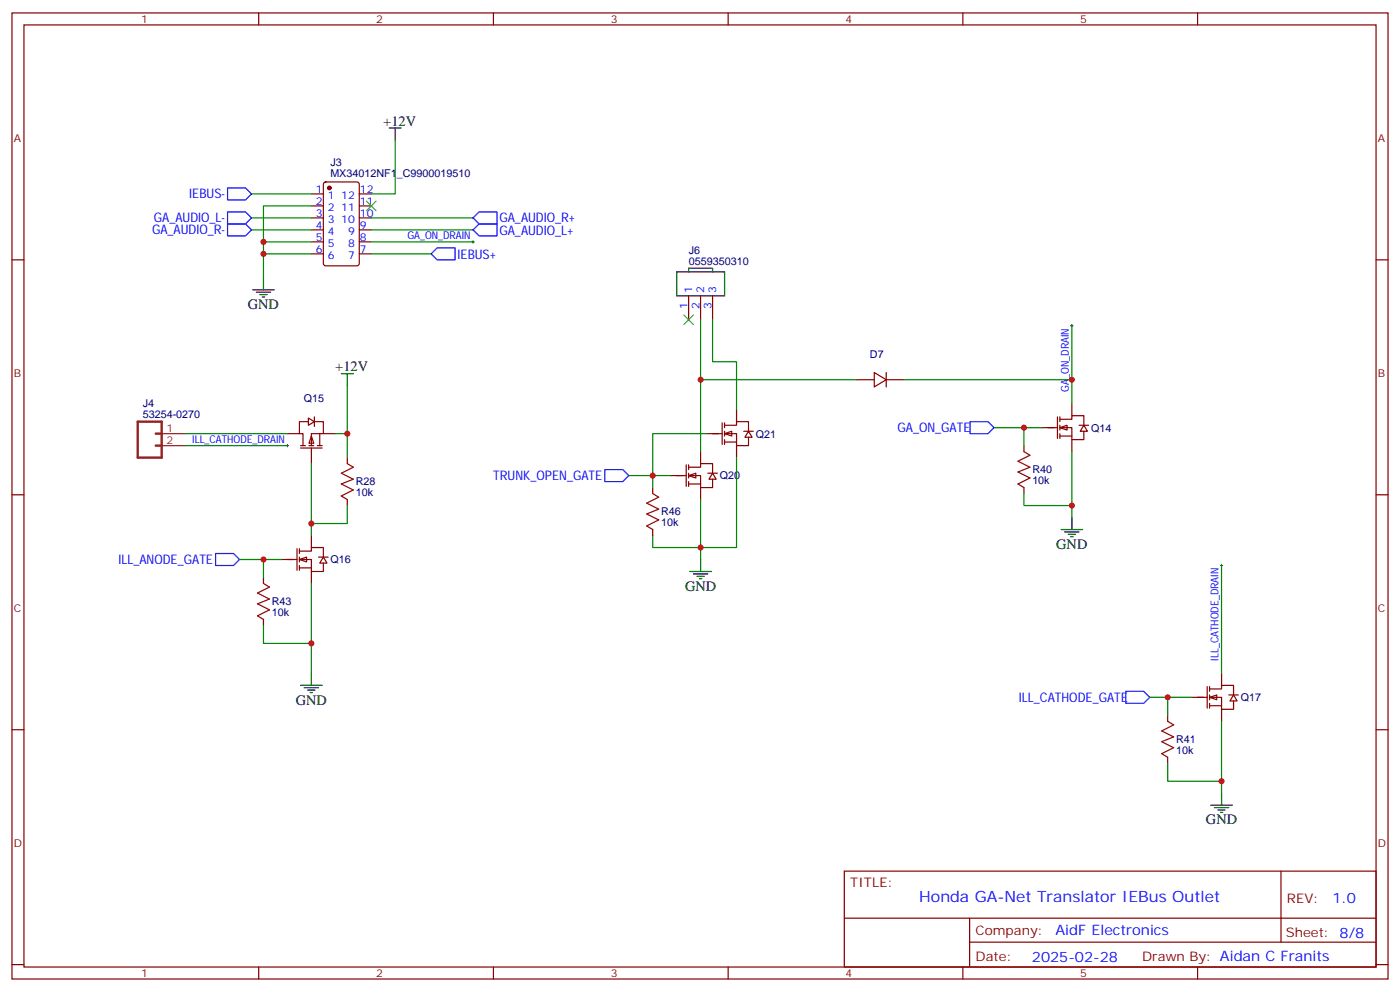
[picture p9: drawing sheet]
<svg xmlns="http://www.w3.org/2000/svg" width="412mm" height="292mm" viewBox="0 0 412 292" stroke-linecap="round" stroke-linejoin="round" font-family="sans-serif">
<g fill="none" stroke="#870000" stroke-width=".35">
<path d="M3.5 3.8h405.4v284.3h-405.4zM7.1 7.3h398.2v277.3h-398.2zM76.2 3.8v3.5M145.3 3.8v3.5M214.5 3.8v3.5M283.6 3.8v3.5M352.8 3.8v3.5M91.7 57.1h3.5M95.5 53.8l.5-.2h9.1l.7 .4v23.5l-.4 .7h-9.4l-.7-.4-.1-23.5zM105.8 57.1h3.6M3.5 76.5h3.6M91.7 60.6h3.5"/>
<path d="M91.7 64.1h3.5M91.7 67.7h3.5M91.7 71.2h3.5M91.7 74.7h3.5M105.8 60.6h3.6M105.8 64.1h3.6M105.8 67.7h3.6M105.8 71.2h3.6M105.8 74.7h3.6M405.3 76.5h3.6M3.5 145.6h3.6M405.3 145.6h3.6"/>
<path d="M3.5 214.8h3.6M405.3 214.8h3.6M248.7 256.4h156.6v28.2h-156.6zM377.3 256.4v20.9M248.7 270.2h156.5M285.6 277.3h119.6M285.6 270.2v14.2M3.5 283.9h3.6M76.2 284.6v3.5M145.3 284.6v3.5M214.5 284.6v3.5M283.6 284.6v3.5"/>
<path d="M352.8 284.6v3.5M405.3 283.9h3.6"/>
</g>
<circle cx="97" cy="55.3" r=".53" fill="#870000" stroke="#870000" stroke-width=".35"/>
<path d="M67 55.3h5.3l1.8 1.8-1.8 1.7h-5.3zM127 74.7l1.8-1.7h5.3v3.5h-5.3z" fill="none" stroke="#00f" stroke-width=".35"/>
<path d="M74.1 57.1h17.6M116.4 41.2v15.9h-7M74.1 64.1h17.6M74.1 67.7h17.6M77.6 74.7h14.1M77.6 71.2h14.1M91.7 60.6h-14.1v21.2M109.4 74.7h17.6M109.4 71.2h29.9M109.4 64.1h29.9M109.4 67.7h29.9" fill="none" stroke="#008700" stroke-width=".35"/>
<path d="M114.7 37.7h3.5M116.4 37.7v3.5M74.4 85.3h6.4M75.5 86h4.2M76.6 86.7h2.1M77.3 87.4h.7M77.6 81.8v3.5" fill="none" stroke="#000" stroke-width=".35"/>
<path d="M107.9 59.2l2.9 2.8M110.8 59.2l-2.9 2.8" fill="none" stroke="#3c3" stroke-width=".35"/>
<path d="M139 71.2h.7M139.3 70.8v.7" fill="none" stroke="#000" stroke-width=".29"/>
<g fill="#fff" stroke="#870000" stroke-width=".35">
<path d="M312.2 125.9l2.1-.7v1.4z"/>
<path d="M319.3 125.2l1 1.7h-2.1z"/>
</g>
<g fill="none" stroke="#870000" stroke-width=".35">
<path d="M315.7 118.8v3.5M84.7 127.6h3.5M88.5 131.9h6.4M88.5 131.2h1.5M91 124.1h-2.8v3.5h1.1v3.6M91 131.2h1.4M91.7 128.3l.7 2.2h-1.4zM91.7 131.9v4.6M92.8 124.1h2.4v3.5h-3.5v3.6M93.5 131.2h1.4M94.2 127.6v3.6M95.2 127.6h3.6"/>
<path d="M306.9 125.9h4.6M311.5 122.7v6.3M312.2 123.4h3.5v-1.1h3.6v2.9M312.2 125.9h3.5v3.5h3.6v-2.5M312.2 128.3h3.5M312.2 122.7v1.4M312.2 125.2v1.4M312.2 127.6v1.4M315.7 129.4v3.5M317.9 125.2h2.8"/>
</g>
<path d="M312.6 155.9h6.3M313.6 156.6h4.3M314.7 157.3h2.1M315.4 158h.7M315.7 152.3v3.6" fill="none" stroke="#000" stroke-width=".35"/>
<path d="M315.7 95.9v22.9M292.8 125.9h14.1M315.7 132.9v19.4" fill="none" stroke="#008700" stroke-width=".35"/>
<path d="M315.4 95.9h.7M315.7 95.5v.7" fill="none" stroke="#000" stroke-width=".29"/>
<path d="M285.8 124.1h5.2l1.8 1.8-1.8 1.7h-5.2z" fill="none" stroke="#00f" stroke-width=".35"/>
<path d="M40.6 124.1h7v10.6h-7zM45.9 131.2h1.7M45.9 127.6h1.7" fill="none" stroke="#8c2424" stroke-width=".71"/>
<path d="M47.6 127.6h7.1M47.6 131.2h7.1" fill="none" stroke="#8c2424" stroke-width=".35"/>
<path d="M90.8 123l1.8 1.1-1.8 1.1z" fill="#fff" stroke="#870000" stroke-width=".35"/>
<path d="M92.6 122.7v2.8" fill="none" stroke="#870000" stroke-width=".35"/>
<path d="M102.3 113.5v14.1h-3.5M54.7 127.6h30" fill="none" stroke="#008700" stroke-width=".35"/>
<path d="M100.5 110h3.6M102.3 110v3.5" fill="none" stroke="#000" stroke-width=".35"/>
<g fill="#fff" stroke="#870000" stroke-width=".35">
<path d="M88.2 164.7l2.1-.7v1.4z"/>
<path d="M95.2 164l1.1 1.7h-2.1z"/>
</g>
<g fill="none" stroke="#870000" stroke-width=".35">
<path d="M102.3 134.7v1.8M91.7 157.6v3.5M102.3 147v1.8M82.9 164.7h4.6M87.5 161.5v6.4M88.2 162.2h3.5v-1.1h3.5v2.9M88.2 164.7h3.5v3.5h3.5v-2.5M88.2 167.1h3.5M88.2 161.5v1.4M88.2 164v1.4M88.2 166.4v1.5M91.7 168.2v3.5"/>
<path d="M93.8 164h2.9"/>
</g>
<path d="M54.7 131.2h30M91.7 136.5v21.1M102.3 148.8v5.3h-10.6M70.6 164.7h12.3M91.7 171.7v26.5" fill="none" stroke="#008700" stroke-width=".35"/>
<path d="M102.3 136.5l1.8 1-3.6 1.8 3.6 1.7-3.6 1.5 3.6 1.7-3.6 1.8 1.8 1" fill="none" stroke="#a10000" stroke-width=".35"/>
<path d="M91.7 198.2v3.5M88.5 201.7h6.4M89.6 202.4h4.2M90.7 203.1h2.1M91.4 203.8h.7" fill="none" stroke="#000" stroke-width=".35"/>
<path d="M63.5 162.9h5.3l1.8 1.8-1.8 1.7h-5.3z" fill="none" stroke="#00f" stroke-width=".35"/>
<path d="M84.3 131.2h.7M84.7 130.8v.7" fill="none" stroke="#000" stroke-width=".29"/>
<g fill="#fff" stroke="#870000" stroke-width=".35">
<path d="M356.3 205.2l2.1-.7v1.5z"/>
<path d="M363.4 204.5l1 1.8h-2.1z"/>
</g>
<g fill="none" stroke="#870000" stroke-width=".35">
<path d="M301.6 131.2v1.7M301.6 143.5v1.8M77.6 170v1.7M77.6 182.3v1.8M359.8 198.2v3.5M344 210.5v1.8M351 205.2h4.6M355.6 202.1v6.3M356.3 202.8h3.5v-1.1h3.6v2.8M356.3 205.2h3.5v3.6h3.6v-2.5M356.3 207.7h3.5M356.3 202.1v1.4"/>
<path d="M356.3 204.5v1.5M356.3 207v1.4M359.8 208.8v3.5M361.9 204.5h2.9M344 222.9v1.7"/>
</g>
<path d="M102.3 127.6v7.1M301.6 125.9v5.3M301.6 145.3v3.5h14.1M77.6 164.7v5.3M359.8 166.4v31.8M77.6 184.1v5.3h14.1M338.7 205.2h12.3M344 205.2v5.3M359.8 212.3v21.2M344 224.6v5.3h15.8" fill="none" stroke="#008700" stroke-width=".35"/>
<path d="M356.7 237h6.3M357.7 237.7h4.2M358.8 238.4h2.1M359.5 239.1h.7M359.8 233.5v3.5" fill="none" stroke="#000" stroke-width=".35"/>
<path d="M359.5 166.4h.7M359.8 166.1v.7" fill="none" stroke="#000" stroke-width=".29"/>
<path d="M331.6 203.5h5.3l1.8 1.7-1.8 1.8h-5.3z" fill="none" stroke="#00f" stroke-width=".35"/>
<path d="M301.6 132.9l1.8 1.1-3.5 1.7 3.5 1.8-3.5 1.4 3.5 1.8-3.5 1.8 1.7 1M77.6 171.7l1.8 1.1-3.6 1.8 3.6 1.7-3.6 1.4 3.6 1.8-3.6 1.8 1.8 1M344 212.3l1.7 1.1-3.5 1.7 3.5 1.8-3.5 1.4 3.5 1.8-3.5 1.7 1.8 1.1" fill="none" stroke="#a10000" stroke-width=".35"/>
<g fill="#fff" stroke="#870000" stroke-width=".35">
<path d="M202.8 140l2.2-.7v1.4z"/>
<path d="M209.9 139.3l1.1 1.7h-2.2z"/>
</g>
<g fill="none" stroke="#870000" stroke-width=".35">
<path d="M202.8 87.1v7M206.4 87.1v7M209.9 87.1v7M252.2 111.8h5.3M257.5 109.6l3.6 2.2-3.6 2.1zM261.1 111.8h5.2M261.1 109.6v4.3M197.6 140h4.5M202.1 136.8v6.4M202.8 137.5h3.6v-1h3.5v2.8M202.8 140h3.6v3.5h3.5v-2.5M202.8 136.8v1.4"/>
<path d="M202.8 139.3v1.4M206.4 132.9v3.6M208.5 139.3h2.8M192.3 143.5v1.8M192.3 155.9v1.7M202.8 142.5h3.6M202.8 141.7v1.5M206.4 143.5v3.5"/>
</g>
<path d="M178.2 138.2h5.2l1.8 1.8-1.8 1.7h-5.2z" fill="none" stroke="#00f" stroke-width=".35"/>
<path d="M206.4 94.1v38.8M206.4 111.8h45.8M266.3 111.8h49.4M185.2 140h12.4M192.3 140v3.5M192.3 157.6v3.5h14.1M206.4 147v17.7" fill="none" stroke="#008700" stroke-width=".35"/>
<path d="M192.3 145.3l1.7 1-3.5 1.8 3.5 1.8-3.5 1.4 3.5 1.7-3.5 1.8 1.8 1.1" fill="none" stroke="#a10000" stroke-width=".35"/>
<path d="M199.3 80h14.1v7.1h-14.1zM202.8 80v-1h7.1v1M203.2 168.2h6.3M204.3 168.9h4.2M205.3 169.6h2.1M206 170.3h.7M206.4 164.7v3.5" fill="none" stroke="#000" stroke-width=".35"/>
<g fill="#fff" stroke="#870000" stroke-width=".35">
<path d="M213.4 127.6l2.1-.7v1.4z"/>
<path d="M220.5 126.9l1 1.8h-2.1z"/>
</g>
<path d="M208.1 127.6h4.6M212.7 124.5v6.3M213.4 125.2h3.6v-1.1h3.5v2.8M213.4 127.6h3.6v3.6h3.5v-2.5M213.4 130.1h3.6M213.4 124.5v1.4M213.4 126.9v1.4M213.4 129.4v1.4M217 120.6v3.5M217 131.2v3.5M219.1 126.9h2.8" fill="none" stroke="#870000" stroke-width=".35"/>
<path d="M209.9 94.1v12.4h7.1v14.1M208.1 127.6h-15.8v12.4M217 134.7v26.4h-10.6" fill="none" stroke="#008700" stroke-width=".35"/>
<path d="M201.4 92.7l2.9 2.8M204.3 92.7l-2.9 2.8" fill="none" stroke="#3c3" stroke-width=".35"/>
<path d="M67 62.4h5.3l1.8 1.7-1.8 1.8h-5.3zM67 65.9h5.3l1.8 1.8-1.8 1.7h-5.3zM139.3 64.1l1.8-1.7h5.3v3.5h-5.3zM141.1 65.9h5.3v3.5h-5.3l-1.8-1.7z" fill="none" stroke="#00f" stroke-width=".35"/>
<g fill="#c00">
<circle cx="77.6" cy="74.7" r=".88"/>
<circle cx="77.6" cy="71.2" r=".88"/>
<circle cx="91.7" cy="154.1" r=".88"/>
<circle cx="315.7" cy="148.8" r=".88"/>
<circle cx="301.6" cy="125.9" r=".88"/>
<circle cx="344" cy="205.2" r=".88"/>
<circle cx="359.8" cy="229.9" r=".88"/>
<circle cx="91.7" cy="189.4" r=".88"/>
<circle cx="77.6" cy="164.7" r=".88"/>
<circle cx="102.3" cy="127.6" r=".88"/>
<circle cx="192.3" cy="140" r=".88"/>
<circle cx="206.4" cy="161.1" r=".88"/>
<circle cx="315.7" cy="111.8" r=".88"/>
<circle cx="206.4" cy="111.8" r=".88"/>
</g>
<text font-size="4.6" fill="#00f" x="270.8" y="265.4">Honda GA-Net Translator IEBus Outlet</text>
<g font-size="4.2">
<text x="112.9" y="37">+12V</text>
<text x="73" y="90.9">GND</text>
<text x="98.8" y="109.3">+12V</text>
<text x="311.1" y="161.5">GND</text>
<text x="201.8" y="173.8">GND</text>
<text x="87.1" y="207.4">GND</text>
<text x="355.2" y="242.6">GND</text>
</g>
<g font-size="4.2" fill="#00f">
<text x="392.5" y="265.7">1.0</text>
<text x="310.9" y="275.2">AidF Electronics</text>
<text x="304" y="283">2025-02-28</text>
</g>
<g font-size="3.9" fill="#00f">
<text x="55.7" y="58.4">IEBUS-</text>
<text x="45.3" y="65.4">GA_AUDIO_L-</text>
<text x="147.1" y="65.4">GA_AUDIO_R+</text>
<text x="44.8" y="69">GA_AUDIO_R-</text>
<text x="147.1" y="69">GA_AUDIO_L+</text>
<text x="134.8" y="76.1">IEBUS+</text>
<text x="264.4" y="127.3">GA_ON_GATE</text>
<text x="145.3" y="141.3">TRUNK_OPEN_GATE</text>
<text x="34.9" y="166">ILL_ANODE_GATE</text>
<text x="300.2" y="206.6">ILL_CATHODE_GATE</text>
</g>
<g font-size="3.9" fill="#800">
<text x="250.5" y="261">TITLE:</text>
<text x="379.1" y="265.7">REV:</text>
<text x="287.4" y="275.2">Company:</text>
<text x="378.7" y="275.8">Sheet: 8/8</text>
<text x="287.4" y="282.9">Date:</text>
<text x="336.4" y="282.9">Drawn By: Aidan C Franits</text>
</g>
<g font-size="3.2" fill="#800">
<text x="41.6" y="6.8">1</text>
<text x="110.8" y="6.8">2</text>
<text x="179.9" y="6.8">3</text>
<text x="249.1" y="6.8">4</text>
<text x="318.2" y="6.8">5</text>
<text x="4.1" y="41.9">A</text>
<text x="405.9" y="41.9">A</text>
<text x="4.1" y="111.1">B</text>
<text x="405.9" y="111.1">B</text>
<text x="4.1" y="180.2">C</text>
<text x="405.9" y="180.2">C</text>
<text x="4.1" y="249.3">D</text>
<text x="405.9" y="249.3">D</text>
<text x="41.6" y="287.6">1</text>
<text x="110.8" y="287.6">2</text>
<text x="179.9" y="287.6">3</text>
<text x="249.1" y="287.6">4</text>
<text x="318.2" y="287.6">5</text>
</g>
<g font-size="3.2" fill="#000080">
<text x="97.3" y="52">MX34012NF1_C9900019510</text>
<text x="97.3" y="48.8">J3</text>
<text x="202.9" y="77.9">0559350310</text>
<text x="202.9" y="74.7">J6</text>
<text x="256.3" y="105.4">D7</text>
<text x="42.1" y="119.8">J4</text>
<text x="89.5" y="118.4">Q15</text>
<text x="42" y="123">53254-0270</text>
<text x="222.6" y="128.8">Q21</text>
<text x="321.4" y="127">Q14</text>
<text x="104.8" y="142.9">R28</text>
<text x="212" y="141.1">Q20</text>
<text x="304.1" y="142.6">10k</text>
<text x="304.1" y="139.4">R40</text>
<text x="104.8" y="146.1">10k</text>
<text x="194.7" y="154.9">10k</text>
<text x="194.7" y="151.7">R46</text>
<text x="97.4" y="165.8">Q16</text>
<text x="80.1" y="178.2">R43</text>
<text x="80.1" y="181.4">10k</text>
<text x="365.5" y="206.4">Q17</text>
<text x="346.4" y="221.9">10k</text>
<text x="346.4" y="218.7">R41</text>
</g>
<g font-size="3.2" fill="#00f">
<text x="93.1" y="56.7">1</text>
<text x="96.6" y="58.5">1</text>
<text x="100.5" y="58.5">12</text>
<text x="106" y="56.7">12</text>
<text x="93.1" y="63.8">3</text>
<text x="93.1" y="60.3">2</text>
<text x="96.6" y="65.5">3</text>
<text x="96.6" y="62">2</text>
<text x="100.5" y="62">11</text>
<text x="100.5" y="65.5">10</text>
<text x="106" y="60.3">11</text>
<text x="106" y="63.8">10</text>
<text x="93.1" y="70.8">5</text>
<text x="93.1" y="67.3">4</text>
<text x="96.6" y="69.1">4</text>
<text x="102.5" y="69.1">9</text>
<text x="106" y="67.3">9</text>
<text x="106" y="70.8">8</text>
<text x="120" y="70.3">GA_ON_DRAIN</text>
<text x="93.1" y="74.4">6</text>
<text x="96.6" y="76.1">6</text>
<text x="96.6" y="72.6">5</text>
<text x="102.5" y="72.6">8</text>
<text x="102.5" y="76.1">7</text>
<text x="106" y="74.4">7</text>
<text x="203.9" y="86.4" transform="rotate(-90 203.9 86.4)">1</text>
<text x="207.4" y="86.4" transform="rotate(-90 207.4 86.4)">2</text>
<text x="211" y="86.4" transform="rotate(-90 211 86.4)">3</text>
<text x="202.5" y="90.8" transform="rotate(-90 202.5 90.8)">1</text>
<text x="206" y="90.8" transform="rotate(-90 206 90.8)">2</text>
<text x="209.5" y="90.8" transform="rotate(-90 209.5 90.8)">3</text>
<text x="314.9" y="115.2" transform="rotate(-90 314.9 115.2)">GA_ON_DRAIN</text>
<text x="56.6" y="130.3">ILL_CATHODE_DRAIN</text>
<text x="359" y="194.5" transform="rotate(-90 359 194.5)">ILL_CATHODE_DRAIN</text>
</g>
<g font-size="3.2" fill="#8d2323">
<text x="49" y="127.3">1</text>
<text x="49" y="130.8">2</text>
</g>
</svg>
